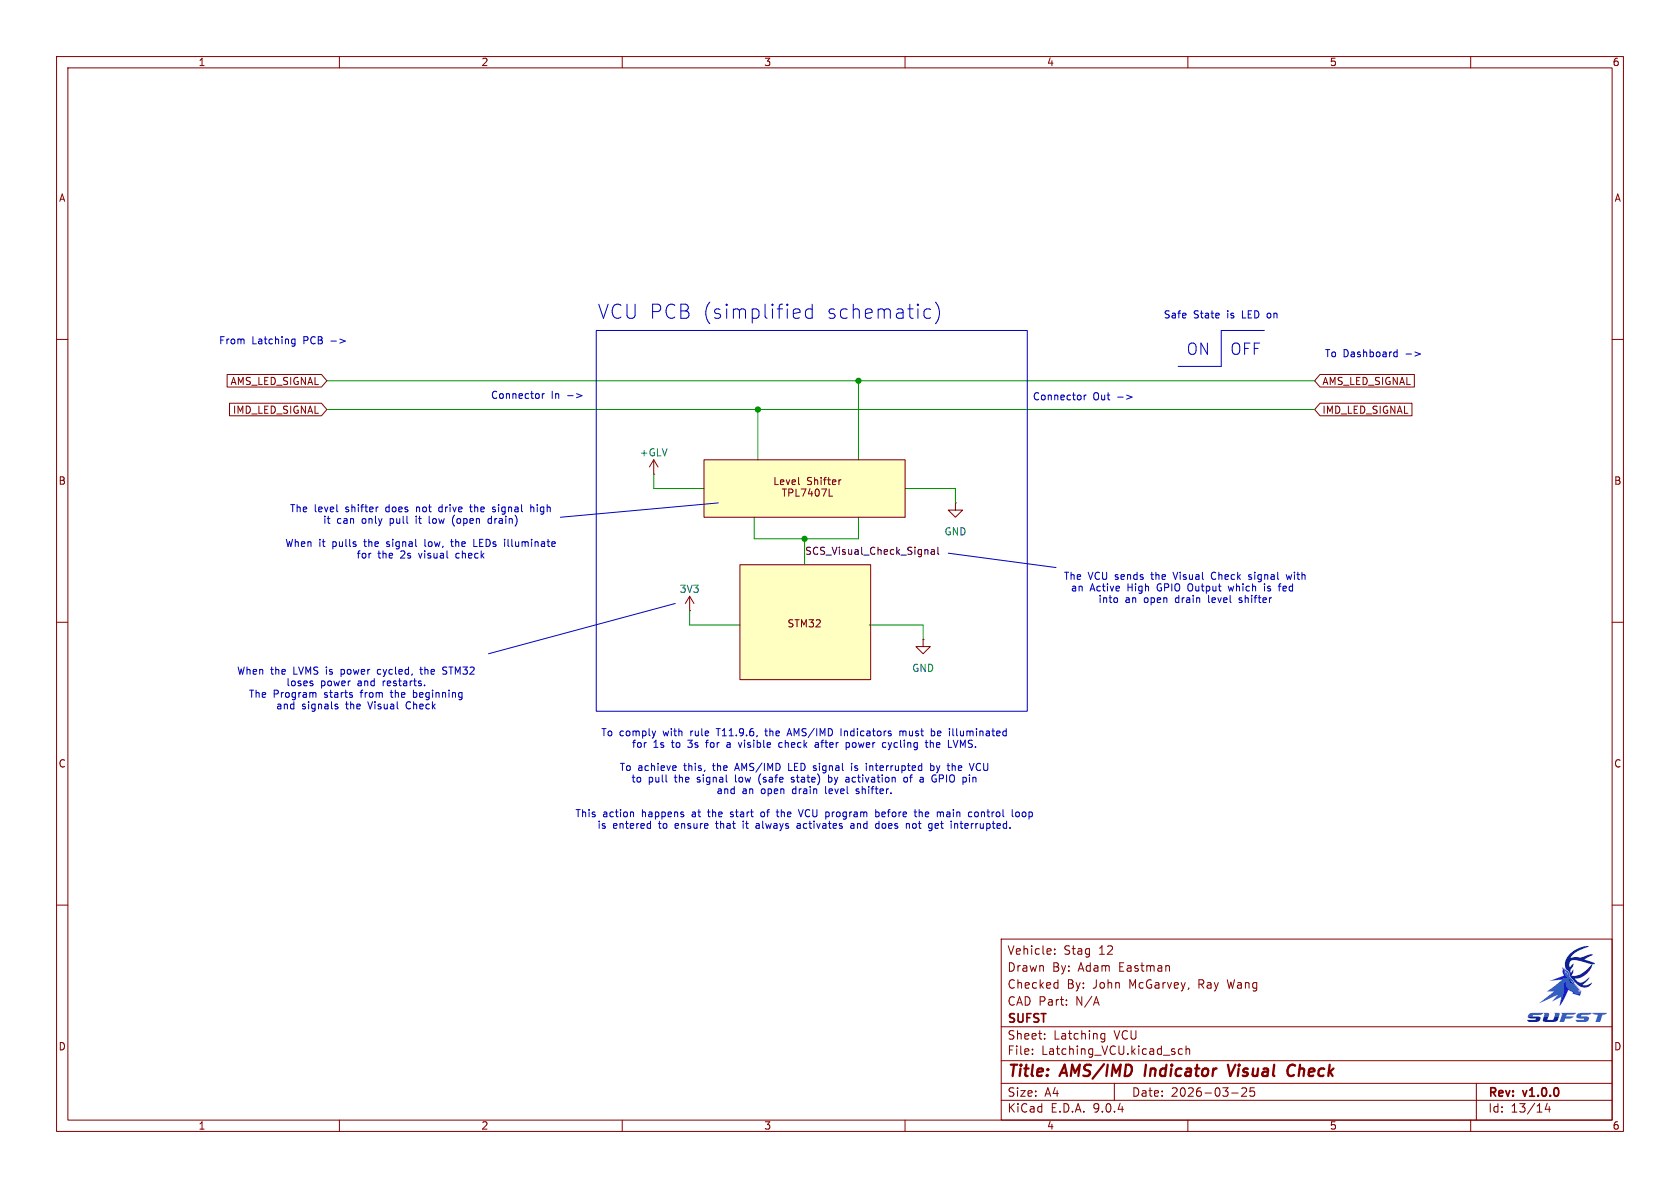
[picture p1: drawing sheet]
(kicad_sch
 (version 20250114)
 (generator "eeschema")
 (generator_version "9.0")
 (paper "A4")
 (title_block
  (title "AMS/IMD Indicator Visual Check")
  (date "2026-03-25")
  (rev "v1.0.0")
  (company "SUFST")
  (comment 1 "Stag 12")
  (comment 2 "Adam Eastman")
  (comment 3 "John McGarvey, Ray Wang")
  (comment 4 "N/A"))
 (lib_symbols
  (symbol "power:+12V"
   (power)
   (pin_numbers (hide yes))
   (pin_names
    (offset 0) (hide yes)) (exclude_from_sim no) (in_bom yes) (on_board yes)
   (property "Reference" "#PWR" (at 0 -3.81 0) (effects (font (size 1.27 1.27)) (hide yes)))
   (property "Value" "+12V" (at 0 3.556 0) (effects (font (size 1.27 1.27))))
   (property "Footprint" "" (at 0 0 0) (effects (font (size 1.27 1.27)) (hide yes)))
   (property "Datasheet" "" (at 0 0 0) (effects (font (size 1.27 1.27)) (hide yes)))
   (property "Description" "Power symbol creates a global label with name \"+12V\"" (at 0 0 0) (effects (font (size 1.27 1.27)) (hide yes)))
   (symbol "+12V_0_1"
    (polyline (pts (xy -0.762 1.27) (xy 0 2.54)) (stroke (width 0) (type default)) (fill (type none)))
    (polyline (pts (xy 0 2.54) (xy 0.762 1.27)) (stroke (width 0) (type default)) (fill (type none)))
    (polyline (pts (xy 0 0) (xy 0 2.54)) (stroke (width 0) (type default)) (fill (type none))))
   (symbol "+12V_1_1"
    (pin power_in line (at 0 0 90) (length 0) (name "~" (effects (font (size 1.27 1.27)))) (number "1" (effects (font (size 1.27 1.27))))))
   (embedded_fonts no))
  (symbol "power:GND"
   (power)
   (pin_numbers (hide yes))
   (pin_names
    (offset 0) (hide yes)) (exclude_from_sim no) (in_bom yes) (on_board yes)
   (property "Reference" "#PWR" (at 0 -6.35 0) (effects (font (size 1.27 1.27)) (hide yes)))
   (property "Value" "GND" (at 0 -3.81 0) (effects (font (size 1.27 1.27))))
   (property "Footprint" "" (at 0 0 0) (effects (font (size 1.27 1.27)) (hide yes)))
   (property "Datasheet" "" (at 0 0 0) (effects (font (size 1.27 1.27)) (hide yes)))
   (property "Description" "Power symbol creates a global label with name \"GND\" , ground" (at 0 0 0) (effects (font (size 1.27 1.27)) (hide yes)))
   (symbol "GND_0_1"
    (polyline (pts (xy 0 0) (xy 0 -1.27) (xy 1.27 -1.27) (xy 0 -2.54) (xy -1.27 -1.27) (xy 0 -1.27)) (stroke (width 0) (type default)) (fill (type none))))
   (symbol "GND_1_1"
    (pin power_in line (at 0 0 270) (length 0) (name "~" (effects (font (size 1.27 1.27)))) (number "1" (effects (font (size 1.27 1.27))))))
   (embedded_fonts no)))
 (rectangle
  (start 105.41 58.42)
  (end 181.61 125.73)
  (stroke (width 0) (type default))
  (fill (type none)))
 (rectangle
  (start 124.46 81.28)
  (end 160.02 91.44)
  (stroke (width 0) (type solid) (color 132 0 0 1))
  (fill (type color) (color 255 255 194 1)))
 (rectangle
  (start 130.81 99.822)
  (end 153.924 120.142)
  (stroke (width 0) (type solid) (color 132 0 0 1))
  (fill (type color) (color 255 255 194 1)))
 (text "From Latching PCB ->"
  (exclude_from_sim no)
  (at 50.038 60.452 0)
  (effects (font (size 1.27 1.27))))
 (text "Safe State is LED on"
  (exclude_from_sim no)
  (at 215.9 55.88 0)
  (effects (font (size 1.27 1.27))))
 (text "Connector Out ->"
  (exclude_from_sim no)
  (at 191.516 70.358 0)
  (effects (font (size 1.27 1.27))))
 (text "Level Shifter\nTPL7407L"
  (exclude_from_sim no)
  (at 142.748 86.36 0)
  (effects (font (size 1.27 1.27) (color 132 0 0 1))))
 (text "Connector In ->"
  (exclude_from_sim no)
  (at 94.996 70.104 0)
  (effects (font (size 1.27 1.27))))
 (text "The VCU sends the Visual Check signal with\nan Active High GPIO Output which is fed \ninto an open drain level shifter"
  (exclude_from_sim no)
  (at 209.55 104.14 0)
  (effects (font (size 1.27 1.27))))
 (text "ON"
  (exclude_from_sim no)
  (at 211.836 61.976 0)
  (effects (font (size 2 2))))
 (text "The level shifter does not drive the signal high\nit can only pull it low (open drain)\n\nWhen it pulls the signal low, the LEDs illuminate\nfor the 2s visual check"
  (exclude_from_sim no)
  (at 74.422 94.234 0)
  (effects (font (size 1.27 1.27))))
 (text "VCU PCB (simplified schematic)"
  (exclude_from_sim no)
  (at 136.144 55.372 0)
  (effects (font (size 2.5 2.5))))
 (text "STM32"
  (exclude_from_sim no)
  (at 142.24 110.49 0)
  (effects (font (size 1.27 1.27) (color 132 0 0 1))))
 (text "When the LVMS is power cycled, the STM32\nloses power and restarts.\nThe Program starts from the beginning\nand signals the Visual Check"
  (exclude_from_sim no)
  (at 62.992 121.92 0)
  (effects (font (size 1.27 1.27))))
 (text "To Dashboard ->"
  (exclude_from_sim no)
  (at 242.824 62.738 0)
  (effects (font (size 1.27 1.27))))
 (text "To comply with rule T11.9.6, the AMS/IMD Indicators must be illuminated\nfor 1s to 3s for a visible check after power cycling the LVMS.\n\nTo achieve this, the AMS/IMD LED signal is interrupted by the VCU\nto pull the signal low (safe state) by activation of a GPIO pin\nand an open drain level shifter.\n\nThis action happens at the start of the VCU program before the main control loop\nis entered to ensure that it always activates and does not get interrupted.\n"
  (exclude_from_sim no)
  (at 142.24 137.922 0)
  (effects (font (size 1.27 1.27))))
 (text "OFF"
  (exclude_from_sim no)
  (at 220.218 61.976 0)
  (effects (font (size 2 2))))
 (junction
  (at 133.985 72.39)
  (diameter 0)
  (color 0 0 0 0))
 (junction
  (at 142.24 95.25)
  (diameter 0)
  (color 0 0 0 0))
 (junction
  (at 151.765 67.31)
  (diameter 0)
  (color 0 0 0 0))
 (polyline
  (pts (xy 99.06 91.44) (xy 127 88.9))
  (stroke (width 0) (type default)))
 (polyline
  (pts (xy 86.36 115.57) (xy 119.38 106.68))
  (stroke (width 0) (type default)))
 (wire
  (pts (xy 142.24 99.695) (xy 142.24 95.25))
  (stroke (width 0) (type default)))
 (wire
  (pts (xy 168.91 86.36) (xy 168.91 88.9))
  (stroke (width 0) (type default)))
 (wire
  (pts (xy 133.985 72.39) (xy 232.41 72.39))
  (stroke (width 0) (type default)))
 (wire
  (pts (xy 124.46 86.36) (xy 115.57 86.36))
  (stroke (width 0) (type default)))
 (wire
  (pts (xy 121.92 110.49) (xy 121.92 107.95))
  (stroke (width 0) (type default)))
 (polyline
  (pts (xy 215.9 64.77) (xy 215.9 58.42))
  (stroke (width 0) (type default)))
 (wire
  (pts (xy 151.765 67.31) (xy 232.41 67.31))
  (stroke (width 0) (type default)))
 (wire
  (pts (xy 133.985 72.39) (xy 133.985 81.28))
  (stroke (width 0) (type default)))
 (wire
  (pts (xy 133.35 91.44) (xy 133.35 95.25))
  (stroke (width 0) (type default)))
 (wire
  (pts (xy 57.785 67.31) (xy 151.765 67.31))
  (stroke (width 0) (type default)))
 (wire
  (pts (xy 130.81 110.49) (xy 121.92 110.49))
  (stroke (width 0) (type default)))
 (wire
  (pts (xy 115.57 86.36) (xy 115.57 83.82))
  (stroke (width 0) (type default)))
 (wire
  (pts (xy 142.24 95.25) (xy 133.35 95.25))
  (stroke (width 0) (type default)))
 (polyline
  (pts (xy 215.9 58.42) (xy 223.52 58.42))
  (stroke (width 0) (type default)))
 (wire
  (pts (xy 142.24 95.25) (xy 151.765 95.25))
  (stroke (width 0) (type default)))
 (wire
  (pts (xy 57.785 72.39) (xy 133.985 72.39))
  (stroke (width 0) (type default)))
 (wire
  (pts (xy 163.195 110.49) (xy 163.195 113.03))
  (stroke (width 0) (type default)))
 (wire
  (pts (xy 151.765 67.31) (xy 151.765 81.28))
  (stroke (width 0) (type default)))
 (wire
  (pts (xy 151.765 91.44) (xy 151.765 95.25))
  (stroke (width 0) (type default)))
 (polyline
  (pts (xy 208.28 64.77) (xy 215.9 64.77))
  (stroke (width 0) (type default)))
 (polyline
  (pts (xy 167.64 97.79) (xy 186.69 100.33))
  (stroke (width 0) (type default)))
 (wire
  (pts (xy 160.02 86.36) (xy 168.91 86.36))
  (stroke (width 0) (type default)))
 (wire
  (pts (xy 153.67 110.49) (xy 163.195 110.49))
  (stroke (width 0) (type default)))
 (label "SCS_Visual_Check_Signal"
  (at 142.24 98.425 0)
  (effects (font (size 1.27 1.27)) (justify left bottom)))
 (global_label "AMS_LED_SIGNAL"
  (shape input)
  (at 57.785 67.31 180)
  (fields_autoplaced yes)
  (effects (font (size 1.27 1.27)) (justify right))
  (property "Intersheetrefs" "${INTERSHEET_REFS}" (at 39.7907 67.31 0) (effects (font (size 1.27 1.27)) (justify right) (hide yes))))
 (global_label "IMD_LED_SIGNAL"
  (shape input)
  (at 57.785 72.39 180)
  (fields_autoplaced yes)
  (effects (font (size 1.27 1.27)) (justify right))
  (property "Intersheetrefs" "${INTERSHEET_REFS}" (at 40.214 72.39 0) (effects (font (size 1.27 1.27)) (justify right) (hide yes))))
 (global_label "AMS_LED_SIGNAL"
  (shape input)
  (at 232.41 67.31 0)
  (fields_autoplaced yes)
  (effects (font (size 1.27 1.27)) (justify left))
  (property "Intersheetrefs" "${INTERSHEET_REFS}" (at 250.4043 67.31 0) (effects (font (size 1.27 1.27)) (justify left) (hide yes))))
 (global_label "IMD_LED_SIGNAL"
  (shape input)
  (at 232.41 72.39 0)
  (fields_autoplaced yes)
  (effects (font (size 1.27 1.27)) (justify left))
  (property "Intersheetrefs" "${INTERSHEET_REFS}" (at 249.981 72.39 0) (effects (font (size 1.27 1.27)) (justify left) (hide yes))))
 (symbol
  (lib_id "power:+12V")
  (at 115.57 83.82 0)
  (unit 1)
  (exclude_from_sim no)
  (in_bom yes)
  (on_board yes)
  (dnp no)
  (property "Reference" "#PWR0117" (at 115.57 87.63 0) (effects (font (size 1.27 1.27)) (hide yes)))
  (property "Value" "+GLV" (at 115.57 80.01 0) (effects (font (size 1.27 1.27))))
  (property "Footprint" "" (at 115.57 83.82 0) (effects (font (size 1.27 1.27)) (hide yes)))
  (property "Datasheet" "" (at 115.57 83.82 0) (effects (font (size 1.27 1.27)) (hide yes)))
  (property "Description" "" (at 115.57 83.82 0) (effects (font (size 1.27 1.27)) (hide yes)))
  (pin "1"))
 (symbol
  (lib_id "power:GND")
  (at 163.195 113.03 0)
  (unit 1)
  (exclude_from_sim no)
  (in_bom yes)
  (on_board yes)
  (dnp no)
  (fields_autoplaced yes)
  (property "Reference" "#PWR0119" (at 163.195 119.38 0) (effects (font (size 1.27 1.27)) (hide yes)))
  (property "Value" "GND" (at 163.195 118.11 0) (effects (font (size 1.27 1.27))))
  (property "Footprint" "" (at 163.195 113.03 0) (effects (font (size 1.27 1.27)) (hide yes)))
  (property "Datasheet" "" (at 163.195 113.03 0) (effects (font (size 1.27 1.27)) (hide yes)))
  (property "Description" "Power symbol creates a global label with name \"GND\" , ground" (at 163.195 113.03 0) (effects (font (size 1.27 1.27)) (hide yes)))
  (pin "1"))
 (symbol
  (lib_id "power:+12V")
  (at 121.92 107.95 0)
  (unit 1)
  (exclude_from_sim no)
  (in_bom yes)
  (on_board yes)
  (dnp no)
  (property "Reference" "#PWR0118" (at 121.92 111.76 0) (effects (font (size 1.27 1.27)) (hide yes)))
  (property "Value" "3V3" (at 121.92 104.14 0) (effects (font (size 1.27 1.27))))
  (property "Footprint" "" (at 121.92 107.95 0) (effects (font (size 1.27 1.27)) (hide yes)))
  (property "Datasheet" "" (at 121.92 107.95 0) (effects (font (size 1.27 1.27)) (hide yes)))
  (property "Description" "" (at 121.92 107.95 0) (effects (font (size 1.27 1.27)) (hide yes)))
  (pin "1"))
 (symbol
  (lib_id "power:GND")
  (at 168.91 88.9 0)
  (unit 1)
  (exclude_from_sim no)
  (in_bom yes)
  (on_board yes)
  (dnp no)
  (fields_autoplaced yes)
  (property "Reference" "#PWR0116" (at 168.91 95.25 0) (effects (font (size 1.27 1.27)) (hide yes)))
  (property "Value" "GND" (at 168.91 93.98 0) (effects (font (size 1.27 1.27))))
  (property "Footprint" "" (at 168.91 88.9 0) (effects (font (size 1.27 1.27)) (hide yes)))
  (property "Datasheet" "" (at 168.91 88.9 0) (effects (font (size 1.27 1.27)) (hide yes)))
  (property "Description" "Power symbol creates a global label with name \"GND\" , ground" (at 168.91 88.9 0) (effects (font (size 1.27 1.27)) (hide yes)))
  (pin "1")))
